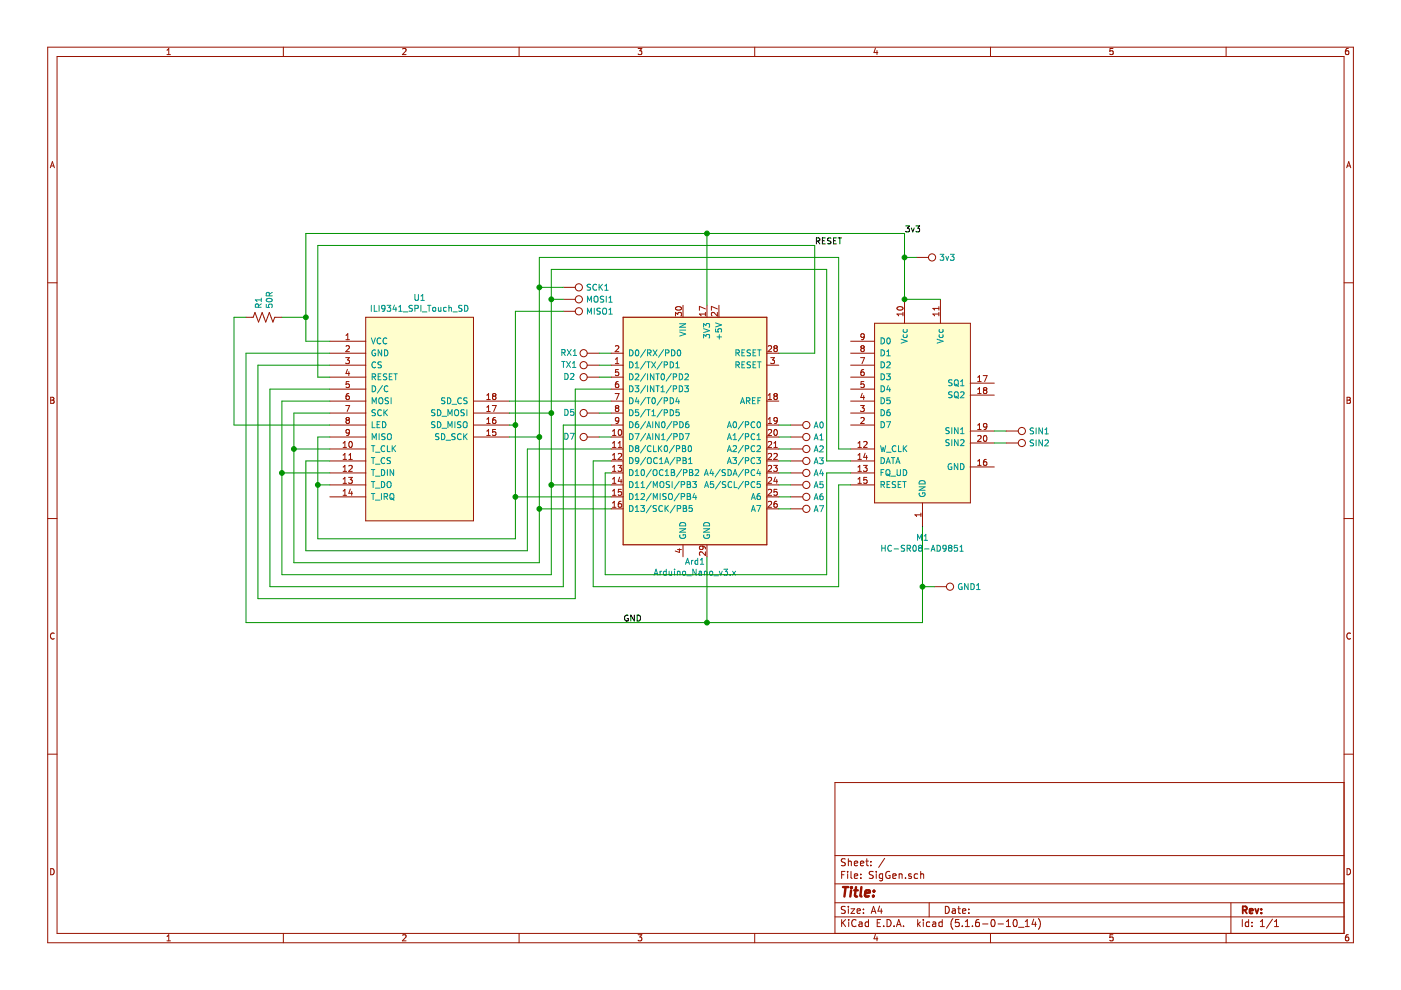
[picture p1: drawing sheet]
EESchema Schematic File Version 4
LIBS:SigGen-cache
EELAYER 29 0
EELAYER END
$Descr A4 11693 8268
encoding utf-8
Sheet 1 1
Title ""
Date ""
Rev ""
Comp ""
Comment1 ""
Comment2 ""
Comment3 ""
Comment4 ""
$EndDescr
$Comp
L SigGen:Arduino_Nano_v3.x Ard1
U 1 1
P 5800 3600
F 0 "Ard1" H 5800 2511 50  0000 C CNN
F 1 "Arduino_Nano_v3.x" H 5800 2420 50  0000 C CNN
F 2 "SigGen:Arduino_Nano" H 5950 2650 50  0001 L CNN
F 3 "http://www.mouser.com/pdfdocs/Gravitech_Arduino_Nano3_0.pdf" H 5800 2600 50  0001 C CNN
	1    5800 3600
	1    0    0    -1  
$EndComp
$Comp
L SigGen:ILI9341_SPI_Touch_SD U1
U 1 1
P 3500 3500
F 0 "U1" H 3500 4515 50  0000 C CNN
F 1 "ILI9341_SPI_Touch_SD" H 3500 4424 50  0000 C CNN
F 2 "TJCTM24024-SPI" H 3550 2500 50  0001 C CNN
F 3 "www.rogerclark.net" H 3550 2600 50  0001 C CNN
	1    3500 3500
	1    0    0    -1  
$EndComp
$Comp
L SigGen:HC-SR08-AD9851 M1
U 1 1
P 7700 3450
F 0 "M1" H 7700 2411 50  0000 C CNN
F 1 "HC-SR08-AD9851" H 7700 2320 50  0000 C CNN
F 2 "SigGen:HC-SR08-AD9851" H 7340 4210 50  0001 C CNN
F 3 "" H 7340 4210 50  0001 C CNN
	1    7700 3450
	1    0    0    -1  
$EndComp
Wire Wire Line
	5900 1950 7550 1950
Wire Wire Line
	7550 1950 7550 2150
Wire Wire Line
	7550 2500 7850 2500
Connection ~ 7550 2500
Wire Wire Line
	7700 5200 7700 4900
Wire Wire Line
	4500 4250 4500 3650
Wire Wire Line
	4500 2150 7000 2150
Wire Wire Line
	7000 2150 7000 3750
Wire Wire Line
	7000 3750 7100 3750
Wire Wire Line
	4500 4250 5100 4250
Wire Wire Line
	7100 3850 6900 3850
Wire Wire Line
	6900 3850 6900 2250
Wire Wire Line
	6900 2250 4600 2250
Wire Wire Line
	4700 4900 2250 4900
Wire Wire Line
	2250 4900 2250 3250
Wire Wire Line
	2250 3250 2750 3250
Wire Wire Line
	2150 5000 2150 3050
Wire Wire Line
	2150 3050 2750 3050
Wire Wire Line
	2750 2850 2550 2850
Wire Wire Line
	2550 1950 5900 1950
Connection ~ 5900 1950
Wire Wire Line
	2750 2950 2050 2950
Wire Wire Line
	2050 2950 2050 5200
Wire Wire Line
	4500 4250 4500 4700
Wire Wire Line
	4500 4700 2450 4700
Wire Wire Line
	2450 4700 2450 3750
Wire Wire Line
	2450 3750 2750 3750
Connection ~ 4500 4250
Wire Wire Line
	2450 3750 2450 3450
Wire Wire Line
	2450 3450 2750 3450
Connection ~ 2450 3750
Wire Wire Line
	4400 4600 2550 4600
Wire Wire Line
	2550 4600 2550 3850
Wire Wire Line
	2550 3850 2750 3850
Wire Wire Line
	4600 4800 2350 4800
Wire Wire Line
	2350 4800 2350 3950
Wire Wire Line
	2350 3950 2750 3950
Wire Wire Line
	2750 3150 2650 3150
Wire Wire Line
	2650 3150 2650 2050
Wire Wire Line
	2650 2050 6800 2050
Wire Wire Line
	6800 2050 6800 2950
Wire Wire Line
	6800 2950 6500 2950
Wire Wire Line
	2350 3950 2350 3350
Wire Wire Line
	2350 3350 2750 3350
Connection ~ 2350 3950
Text Label 5200 5200 0    50   ~ 0
GND
Text Label 7550 1950 0    50   ~ 0
3v3
Wire Wire Line
	4600 2250 4600 2500
Wire Wire Line
	5100 4050 4600 4050
Connection ~ 4600 4050
Wire Wire Line
	4600 4050 4600 4800
Wire Wire Line
	5100 4150 4300 4150
Wire Wire Line
	4300 4150 4300 4500
Wire Wire Line
	4300 4500 2650 4500
Wire Wire Line
	2650 4500 2650 4050
Wire Wire Line
	2650 4050 2750 4050
Wire Wire Line
	2750 3650 2650 3650
Wire Wire Line
	2650 3650 2650 4050
Connection ~ 2650 4050
Wire Wire Line
	4250 3650 4500 3650
Connection ~ 4500 3650
Wire Wire Line
	4500 3650 4500 2400
Wire Wire Line
	4250 3450 4600 3450
Connection ~ 4600 3450
Wire Wire Line
	4600 3450 4600 4050
Wire Wire Line
	2550 1950 2550 2650
$Comp
L Device:R_US R1
U 1 1
P 2200 2650
F 0 "R1" H 2268 2696 50  0000 L CNN
F 1 "50R" H 2268 2605 50  0000 L CNN
F 2 "Resistor_SMD:R_0805_2012Metric_Pad1.15x1.40mm_HandSolder" V 2240 2640 50  0001 C CNN
F 3 "~" H 2200 2650 50  0001 C CNN
	1    2200 2650
	0    -1   -1   0   
$EndComp
Wire Wire Line
	2750 3550 1950 3550
Wire Wire Line
	5100 3350 4250 3350
Wire Wire Line
	5900 4650 5900 5200
Connection ~ 5900 5200
Wire Wire Line
	5900 5200 7700 5200
Wire Wire Line
	5900 2550 5900 1950
Wire Wire Line
	1950 3550 1950 2650
Wire Wire Line
	1950 2650 2050 2650
Wire Wire Line
	2350 2650 2550 2650
Connection ~ 2550 2650
Wire Wire Line
	2550 2650 2550 2850
Wire Wire Line
	4300 4150 4300 3550
Wire Wire Line
	4300 3550 4250 3550
Connection ~ 4300 4150
Wire Wire Line
	4700 4900 4700 3550
Wire Wire Line
	4700 3550 5100 3550
Wire Wire Line
	6900 4800 5050 4800
Wire Wire Line
	6900 3950 7100 3950
Wire Wire Line
	6900 3950 6900 4800
Wire Wire Line
	5100 3750 4400 3750
Wire Wire Line
	4400 3750 4400 4600
Wire Wire Line
	5050 4800 5050 3950
Wire Wire Line
	5050 3950 5100 3950
Wire Wire Line
	5100 3850 4950 3850
Wire Wire Line
	4950 3850 4950 4900
Wire Wire Line
	4950 4900 7000 4900
Wire Wire Line
	7000 4900 7000 4050
Wire Wire Line
	7000 4050 7100 4050
Wire Wire Line
	4800 5000 4800 3250
Wire Wire Line
	4800 3250 5100 3250
Wire Wire Line
	2150 5000 4800 5000
Text Label 6800 2050 0    50   ~ 0
RESET
Wire Wire Line
	2050 5200 5900 5200
$Comp
L Connector:TestPoint RX1
U 1 1
P 5000 2950
F 0 "RX1" V 5000 3200 50  0000 C CNN
F 1 "TestPoint" V 5104 3022 50  0001 C CNN
F 2 "SigGen:Testpoint" H 8600 3600 50  0001 C CNN
F 3 "~" H 5200 2950 50  0001 C CNN
	1    5000 2950
	0    -1   -1   0   
$EndComp
$Comp
L Connector:TestPoint TX1
U 1 1
P 5000 3050
F 0 "TX1" V 5000 3300 50  0000 C CNN
F 1 "TestPoint" V 5104 3122 50  0001 C CNN
F 2 "SigGen:Testpoint" H 8600 3600 50  0001 C CNN
F 3 "~" H 5200 3050 50  0001 C CNN
	1    5000 3050
	0    -1   -1   0   
$EndComp
$Comp
L Connector:TestPoint D2
U 1 1
P 5000 3150
F 0 "D2" V 5000 3400 50  0000 C CNN
F 1 "TestPoint" V 5104 3222 50  0001 C CNN
F 2 "SigGen:Testpoint" H 8600 3600 50  0001 C CNN
F 3 "~" H 5200 3150 50  0001 C CNN
	1    5000 3150
	0    -1   -1   0   
$EndComp
$Comp
L Connector:TestPoint D5
U 1 1
P 5000 3450
F 0 "D5" V 5000 3700 50  0000 C CNN
F 1 "TestPoint" V 5104 3522 50  0001 C CNN
F 2 "SigGen:Testpoint" H 8600 3600 50  0001 C CNN
F 3 "~" H 5200 3450 50  0001 C CNN
	1    5000 3450
	0    -1   -1   0   
$EndComp
$Comp
L Connector:TestPoint D7
U 1 1
P 5000 3650
F 0 "D7" V 5000 3900 50  0000 C CNN
F 1 "TestPoint" V 5104 3722 50  0001 C CNN
F 2 "SigGen:Testpoint" H 8600 3600 50  0001 C CNN
F 3 "~" H 5200 3650 50  0001 C CNN
	1    5000 3650
	0    -1   -1   0   
$EndComp
$Comp
L Connector:TestPoint A0
U 1 1
P 6600 3550
F 0 "A0" V 6600 3738 50  0000 L CNN
F 1 "TestPoint" V 6645 3738 50  0001 L CNN
F 2 "SigGen:Testpoint" H 8600 3600 50  0001 C CNN
F 3 "~" H 6800 3550 50  0001 C CNN
	1    6600 3550
	0    1    1    0   
$EndComp
$Comp
L Connector:TestPoint A1
U 1 1
P 6600 3650
F 0 "A1" V 6600 3838 50  0000 L CNN
F 1 "TestPoint" V 6645 3838 50  0001 L CNN
F 2 "SigGen:Testpoint" H 8600 3600 50  0001 C CNN
F 3 "~" H 6800 3650 50  0001 C CNN
	1    6600 3650
	0    1    1    0   
$EndComp
$Comp
L Connector:TestPoint A2
U 1 1
P 6600 3750
F 0 "A2" V 6600 3938 50  0000 L CNN
F 1 "TestPoint" V 6645 3938 50  0001 L CNN
F 2 "SigGen:Testpoint" H 8600 3600 50  0001 C CNN
F 3 "~" H 6800 3750 50  0001 C CNN
	1    6600 3750
	0    1    1    0   
$EndComp
$Comp
L Connector:TestPoint A3
U 1 1
P 6600 3850
F 0 "A3" V 6600 4038 50  0000 L CNN
F 1 "TestPoint" V 6645 4038 50  0001 L CNN
F 2 "SigGen:Testpoint" H 8600 3600 50  0001 C CNN
F 3 "~" H 6800 3850 50  0001 C CNN
	1    6600 3850
	0    1    1    0   
$EndComp
$Comp
L Connector:TestPoint A4
U 1 1
P 6600 3950
F 0 "A4" V 6600 4138 50  0000 L CNN
F 1 "TestPoint" V 6645 4138 50  0001 L CNN
F 2 "SigGen:Testpoint" H 8600 3600 50  0001 C CNN
F 3 "~" H 6800 3950 50  0001 C CNN
	1    6600 3950
	0    1    1    0   
$EndComp
$Comp
L Connector:TestPoint A5
U 1 1
P 6600 4050
F 0 "A5" V 6600 4238 50  0000 L CNN
F 1 "TestPoint" V 6645 4238 50  0001 L CNN
F 2 "SigGen:Testpoint" H 8600 3600 50  0001 C CNN
F 3 "~" H 6800 4050 50  0001 C CNN
	1    6600 4050
	0    1    1    0   
$EndComp
$Comp
L Connector:TestPoint A6
U 1 1
P 6600 4150
F 0 "A6" V 6600 4338 50  0000 L CNN
F 1 "TestPoint" V 6645 4338 50  0001 L CNN
F 2 "SigGen:Testpoint" H 8600 3600 50  0001 C CNN
F 3 "~" H 6800 4150 50  0001 C CNN
	1    6600 4150
	0    1    1    0   
$EndComp
$Comp
L Connector:TestPoint A7
U 1 1
P 6600 4250
F 0 "A7" V 6600 4438 50  0000 L CNN
F 1 "TestPoint" V 6645 4438 50  0001 L CNN
F 2 "SigGen:Testpoint" H 8600 3600 50  0001 C CNN
F 3 "~" H 6800 4250 50  0001 C CNN
	1    6600 4250
	0    1    1    0   
$EndComp
Wire Wire Line
	5100 2950 5000 2950
Wire Wire Line
	5000 3050 5100 3050
Wire Wire Line
	5100 3150 5000 3150
Wire Wire Line
	5000 3450 5100 3450
Wire Wire Line
	5100 3650 5000 3650
$Comp
L Connector:TestPoint SIN1
U 1 1
P 8400 3600
F 0 "SIN1" V 8400 3788 50  0000 L CNN
F 1 "TestPoint" V 8445 3788 50  0001 L CNN
F 2 "SigGen:Testpoint" H 8600 3600 50  0001 C CNN
F 3 "~" H 8600 3600 50  0001 C CNN
	1    8400 3600
	0    1    1    0   
$EndComp
$Comp
L Connector:TestPoint SIN2
U 1 1
P 8400 3700
F 0 "SIN2" V 8400 3888 50  0000 L CNN
F 1 "TestPoint" V 8445 3888 50  0001 L CNN
F 2 "SigGen:Testpoint" H 8600 3600 50  0001 C CNN
F 3 "~" H 8600 3700 50  0001 C CNN
	1    8400 3700
	0    1    1    0   
$EndComp
Wire Wire Line
	6500 3550 6600 3550
Wire Wire Line
	6600 3650 6500 3650
Wire Wire Line
	6500 3750 6600 3750
Wire Wire Line
	6600 3850 6500 3850
Wire Wire Line
	6500 3950 6600 3950
Wire Wire Line
	6600 4050 6500 4050
Wire Wire Line
	6500 4150 6600 4150
Wire Wire Line
	6600 4250 6500 4250
Wire Wire Line
	8300 3600 8400 3600
Wire Wire Line
	8400 3700 8300 3700
$Comp
L Connector:TestPoint SCK1
U 1 1
P 4700 2400
F 0 "SCK1" V 4700 2588 50  0000 L CNN
F 1 "TestPoint" V 4745 2588 50  0001 L CNN
F 2 "SigGen:Testpoint" H 8600 3600 50  0001 C CNN
F 3 "~" H 4900 2400 50  0001 C CNN
	1    4700 2400
	0    1    1    0   
$EndComp
$Comp
L Connector:TestPoint MOSI1
U 1 1
P 4700 2500
F 0 "MOSI1" V 4700 2688 50  0000 L CNN
F 1 "TestPoint" V 4745 2688 50  0001 L CNN
F 2 "SigGen:Testpoint" H 8600 3600 50  0001 C CNN
F 3 "~" H 4900 2500 50  0001 C CNN
	1    4700 2500
	0    1    1    0   
$EndComp
$Comp
L Connector:TestPoint MISO1
U 1 1
P 4700 2600
F 0 "MISO1" V 4700 2788 50  0000 L CNN
F 1 "TestPoint" V 4745 2788 50  0001 L CNN
F 2 "SigGen:Testpoint" H 8600 3600 50  0001 C CNN
F 3 "~" H 4900 2600 50  0001 C CNN
	1    4700 2600
	0    1    1    0   
$EndComp
Wire Wire Line
	4700 2400 4500 2400
Connection ~ 4500 2400
Wire Wire Line
	4500 2400 4500 2150
Wire Wire Line
	4700 2500 4600 2500
Connection ~ 4600 2500
Wire Wire Line
	4600 2500 4600 3450
Wire Wire Line
	4300 3550 4300 2600
Wire Wire Line
	4300 2600 4700 2600
Connection ~ 4300 3550
$Comp
L Connector:TestPoint 3v3
U 1 1
P 7650 2150
F 0 "3v3" V 7650 2338 50  0000 L CNN
F 1 "TestPoint" V 7695 2338 50  0001 L CNN
F 2 "SigGen:Testpoint" H 8600 3600 50  0001 C CNN
F 3 "~" H 7850 2150 50  0001 C CNN
	1    7650 2150
	0    1    1    0   
$EndComp
Wire Wire Line
	7650 2150 7550 2150
Connection ~ 7550 2150
Wire Wire Line
	7550 2150 7550 2500
$Comp
L Connector:TestPoint GND1
U 1 1
P 7800 4900
F 0 "GND1" V 7800 5088 50  0000 L CNN
F 1 "TestPoint" V 7845 5088 50  0001 L CNN
F 2 "SigGen:Testpoint" H 8000 4900 50  0001 C CNN
F 3 "~" H 8000 4900 50  0001 C CNN
	1    7800 4900
	0    1    1    0   
$EndComp
Wire Wire Line
	7800 4900 7700 4900
Connection ~ 7700 4900
Wire Wire Line
	7700 4900 7700 4400
$EndSCHEMATC
